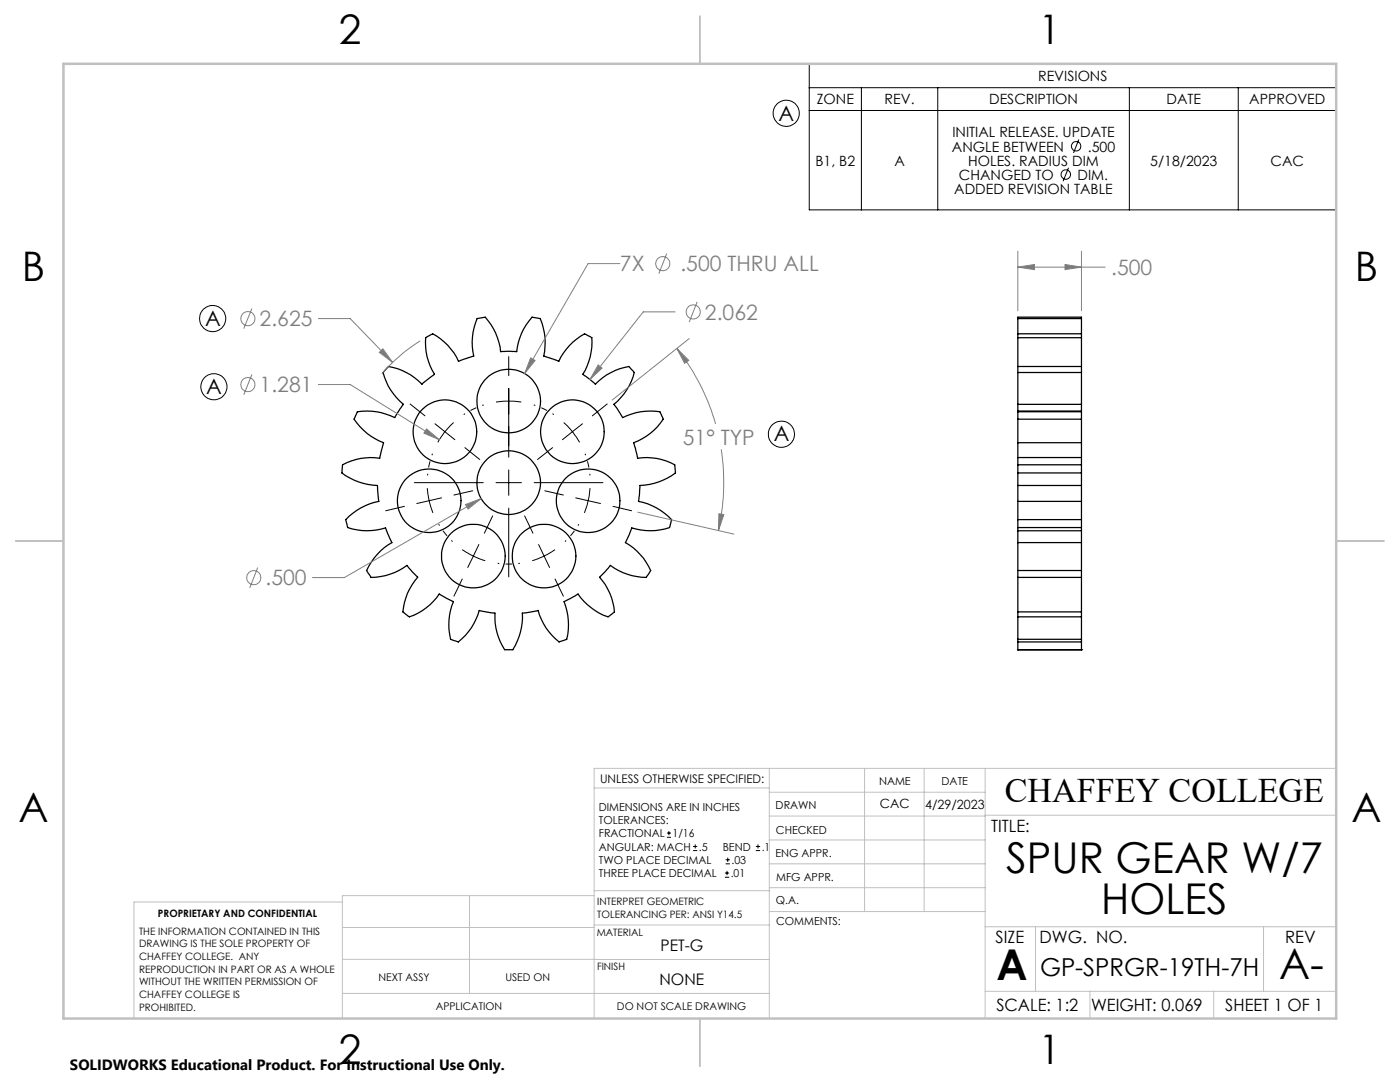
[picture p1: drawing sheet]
<svg xmlns="http://www.w3.org/2000/svg" width="279mm" height="216mm" viewBox="0 0 279 216" stroke-linecap="round" stroke-linejoin="round" font-family="sans-serif">
<g fill="none" stroke="#000" stroke-width=".25">
<path d="M77.3 73.4l.2-.3a12.3 12.3 0 0 1 6.7 3.6l2.5-2a11.7 11.7 0 0 1-1.8-7.3l1.5-.8a11.7 11.7 0 0 1 5.1 5.5l3-1.1a12.3 12.3 0 0 1 .7-7.4l1.6-.3a12 12 0 0 1 3.1 6.9h3.2a12 12 0 0 1 3.1-6.9l1.6 .3a12 12 0 0 1 .7 7.4l3 1.1a12.2 12.2 0 0 1 5.2-5.5l1.4 .8a12 12 0 0 1-1.8 7.3l2.5 2a12.3 12.3 0 0 1 6.7-3.6l1.1 1.2a12.1 12.1 0 0 1-4.1 6.4l1.8 2.6a12.2 12.2 0 0 1 7.4-1.1l.7 1.4a12.1 12.1 0 0 1-5.9 4.7l.7 3.1a11.6 11.6 0 0 1 7.5 1.3l.1 1.7a12.5 12.5 0 0 1-7.1 2.5l-.3 3.1a12.3 12.3 0 0 1 6.6 3.7l-.4 1.6a12.2 12.2 0 0 1-7.5 0l-1.3 3a12.3 12.3 0 0 1 5.1 5.5l-.9 1.4a12.2 12.2 0 0 1-7.2-2.4l-2.1 2.4a11.8 11.8 0 0 1 2.9 6.9l-1.2 1a12.3 12.3 0 0 1-6-4.6l-2.8 1.6a12.4 12.4 0 0 1 .5 7.5l-1.5 .5a11.8 11.8 0 0 1-4.2-6.3l-3.2 .5a12.4 12.4 0 0 1-1.9 7.3h-1.6a12.1 12.1 0 0 1-1.9-7.3l-3.2-.5a12 12 0 0 1-4.1 6.3l-1.6-.5a12.1 12.1 0 0 1 .6-7.5l-2.8-1.6a12 12 0 0 1-6 4.6l-1.3-1a11.8 11.8 0 0 1 3-6.9l-2.2-2.4a12.2 12.2 0 0 1-7.2 2.4l-.8-1.4a12.3 12.3 0 0 1 5-5.5l-1.3-3a12.2 12.2 0 0 1-7.5 0l-.4-1.6a12.3 12.3 0 0 1 6.6-3.7l-.3-3.1a12.5 12.5 0 0 1-7.1-2.5l.2-1.7a11.6 11.6 0 0 1 7.4-1.3l.8-3.1a12.1 12.1 0 0 1-5.9-4.7l.6-1.4a12.3 12.3 0 0 1 7.5 1.1l1.7-2.6a12.1 12.1 0 0 1-4.1-6.4zM203.1 74.3v6.4M203.1 73.1v1.2M203.1 67.4v5.7M203.1 66.6v.8M203.1 63.6v3M203.1 63.6v-.3h12.7v.3M203.1 74.3h12.7M203.1 73.1h12.7M203.1 67.4h12.7M203.1 66.6h12.7M203.1 63.6h12.7"/>
<path d="M215.8 74.3v6.4M215.8 73.1v1.2M215.8 67.4v5.7M215.8 66.6v.8M215.8 63.6v3M203.1 92.7v1.7M203.1 94.4v2.5M203.1 91.3v1.4M203.1 83.6v4.7M203.1 82.2v1.4M203.1 82v.2M203.1 96.9v3.1"/>
<path d="M203.1 88.3v3M203.1 80.7v1.3M203.1 91.3h12.7M203.1 82h12.7M203.1 92.7h12.7M203.1 94.4h12.7M203.1 96.9h12.7M203.1 88.3h12.7M203.1 83.6h12.7M203.1 82.2h12.7M203.1 80.7h12.7M215.8 92.7v1.7"/>
<path d="M215.8 94.4v2.5M215.8 91.3v1.4M215.8 83.6v4.7M215.8 82.2v1.4M215.8 82v.2M215.8 96.9v3.1M215.8 88.3v3M215.8 80.7v1.3M203.1 100v3.7M203.1 103.7v1.6M203.1 105.3v.6M203.1 113.8v1.4"/>
<path d="M203.1 108.3v5.5M203.1 105.9v2.4M203.1 115.2v6.9M203.1 105.9h12.7M203.1 100h12.7M203.1 103.7h12.7M203.1 105.3h12.7M203.1 113.8h12.7M203.1 115.2h12.7M203.1 108.3h12.7M215.8 100v3.7M215.8 103.7v1.6"/>
<path d="M215.8 105.3v.6M215.8 113.8v1.4M215.8 108.3v5.5M215.8 105.9v2.4M215.8 115.2v6.9M203.1 122.1v1M203.1 123.1v4.5M203.1 127.6v.5M203.1 128.1v1.5M203.1 129.6h.1M203.1 129.6h12.7M203.1 122.1h12.7"/>
<path d="M203.1 123.1h12.7M203.1 127.6h12.7M203.1 128.1h12.7M215.8 122.1v1M215.8 123.1v4.5M215.8 127.6v.5M215.8 128.1v1.5M215.8 129.6h.1"/>
<circle cx="85.7" cy="99.9" r="6.3"/>
<circle cx="88.8" cy="86.2" r="6.3"/>
<circle cx="101.5" cy="96.3" r="6.3"/>
<circle cx="101.5" cy="80" r="6.4"/>
<circle cx="114.2" cy="86.2" r="6.3"/>
<circle cx="117.4" cy="99.9" r="6.3"/>
<circle cx="94.5" cy="111" r="6.4"/>
<circle cx="108.6" cy="111" r="6.3"/>
</g>
<g fill="none" stroke="#808080" stroke-width=".2">
<path d="M123.7 52.6h-6.3l-12.7 21.9M133.1 50.6l-1.6 4M203.1 53.3l3.3-.5v1zM203.1 50.1v11.9M203.1 53.3h17.5M212.5 52.8l3.3 .5-3.3 .5zM215.8 50.1v11.9M50.3 74.7l-1.7 4.1M50.3 61.6l-1.7 4M63.5 76.7h6.4l17.8 11M63.5 63.6h6.4l8.5 8.7M75.7 70.3l.7-.7 2 2.7z"/>
<path d="M83.9 68a34.4 34.4 0 0 0-7.7 6.6M105.9 71.4l.9 .5-2.1 2.6zM119.4 72.8l.8 .6-2.5 2.3zM134.7 62.2h-6.3l-10.7 13.5M135.1 69.5l2.3 2.4-.8 .6zM135.1 69.5a42.9 42.9 0 0 1 7.7 15.1M137.5 67.6l-15.3 12.2M139.1 60.2l-1.6 4.1M85.1 85.6l2.6 2.1-3.1-1.3zM96 99.5l-27.3 15.8h-6.3M143.9 89.6a43.6 43.6 0 0 1-.5 16.3M51.4 113.2l-1.6 4.1"/>
<path d="M92.9 100.7l3.1-1.2-2.6 2.1zM127.3 102.2l19.2 4.4M143.5 102.5l1 .2-1.1 3.2z"/>
<circle cx="132.3" cy="52.6" r="1.4"/>
<circle cx="49.5" cy="63.6" r="1.4"/>
<circle cx="49.5" cy="76.7" r="1.4"/>
<circle cx="138.4" cy="62.2" r="1.41"/>
<circle cx="50.7" cy="115.3" r="1.41"/>
</g>
<g fill="none" stroke="#000" stroke-width=".2">
<path d="M161.5 12.7h105.2v29.2h-105.2zM161.5 17.5h105.2M171.9 17.5v24.4M187.1 17.5v24.4M225.4 17.5v24.4M247.1 17.5v24.4M161.5 22h105.2M213.3 33.5l-1.1 2.7M215.3 27.8l-1.1 2.7M101.5 71.2v3.8M101.5 77.5v13.7M81.8 80.6l3 2.4"/>
<path d="M82.7 96.3h13.7M85.3 97.4a17.9 17.9 0 0 0 1.1 4.9M86.8 84.6l4 3.1M88.1 99.3l-4.9 1.2M90.5 84.3a15.1 15.1 0 0 0-3.1 4M92.8 89.3l2.9 2.4M94.3 97.9l-3.7 .9M99 80.2a18.1 18.1 0 0 1 5 0M99 96.3h5.1M101.5 93.8v5M106.6 96.3h13.7M108.7 97.9l3.7 .9"/>
<path d="M110.3 89.3l-3 2.4M112.5 84.3l1.7 1.8M114.2 86.1l1.5 2.2M114.2 86.1l-1.9 1.6M114.9 99.3l4.9 1.2M116.2 84.6l-2 1.5M117.8 97.4a17.9 17.9 0 0 1-1.2 4.9M121.2 80.6l-3 2.4M80.7 101l-3.7 .9M92.3 109.7l2.2 1.2M92.3 115.5l-1.7 3.5M94.5 110.9l2.3 1"/>
<path d="M94.5 110.9l-1.2 2.3M95.6 108.7l-1.1 2.2M98.3 102.9l-1.6 3.5M101.5 101.4v13.7M104.7 102.9l1.7 3.5M107.5 108.7l2.2 4.5M110.8 109.7a16.3 16.3 0 0 1-4.6 2.2M110.8 115.5l1.6 3.5M122.3 101l3.7 .9M133.1 167.1h.8M133.1 166.2h.8M133.5 165.8v.9"/>
<path d="M138.3 169.7h.8M138.3 168.9h.8M138.7 168.5v.8M144.7 175h.8M144.7 174.2h.8M144.8 172.4h.9M144.8 171.6h.9M145.1 173.8v.8M145.2 171.1v.9M150.8 169.7h.9M150.8 168.9h.9M151.3 168.5v.8"/>
<circle cx="156.9" cy="22.6" r="2.61"/>
<circle cx="212.7" cy="34.8" r=".95"/>
<circle cx="214.7" cy="29.2" r=".94"/>
<circle cx="42.4" cy="63.6" r="2.61"/>
<circle cx="42.7" cy="77.2" r="2.61"/>
<circle cx="155.9" cy="86.6" r="2.61"/>
</g>
<path d="M86.3 90.5a16.3 16.3 0 0 0-1 4.4M96.5 80.8a16.3 16.3 0 0 0-4 1.9M110.5 82.7a16.3 16.3 0 0 0-4-1.9M117.7 94.9a16.3 16.3 0 0 0-.9-4.4M87.5 104.6a16.3 16.3 0 0 0 2.8 3.5M99.3 112.4a16.3 16.3 0 0 0 4.4 0M112.8 108.1a16.3 16.3 0 0 0 2.7-3.5" fill="none" stroke="#000" stroke-width=".2" stroke-dasharray="15.2 1.3 1.3 1.3" stroke-dashoffset="14.9" stroke-linecap="butt"/>
<g fill="none" stroke="#c0c0c0" stroke-width=".2">
<path d="M118.6 157.2h34.9M153.5 153.3v49.9M153.5 158.1h43.1M172.5 153.3v28.6M184.4 153.3v28.6M196.6 153.3v49.9M266.7 153.3h-148.1v49.9M68.3 180h-41.6v23.2M93.7 178.7v19.5M118.6 178.7h-50.3v24.5M118.6 177.7h35M153.5 167.6h43.1"/>
<path d="M153.5 162.8h43.1M153.5 172.4h43.1M153.5 177.1h43.1M196.6 162.7h70.1M68.3 198.2h85.2M68.3 191.4l85.2 .1M68.3 185.1h50.3M118.6 184.6h35M153.6 181.9h43M196.6 197.8h70.1M196.6 184.9h70.1M206.7 184.9v12.9"/>
<path d="M217.5 197.8v5.4M242.2 197.8v5.4M252.2 184.9v12.9"/>
</g>
<path d="M139.7 3.2v9.5M3.1 107.9h9.6M266.7 107.9h9.5M139.7 203.2v9.6" fill="none" stroke="#c0c0c0" stroke-width=".25"/>
<path d="M12.7 12.7h254v190.5h-254z" fill="none" stroke="#c0c0c0" stroke-width=".5"/>
<path d="M105.9 71.4l-1.2 3.1 2.1-2.6zM85.1 85.6l-.5 .8 3.1 1.3zM92.9 100.7l.5 .9 2.6-2.1zM76.4 69.6l-.7 .7 2.7 2zM143.5 102.5l1 .2-1.1 3.2zM135.1 69.5l2.3 2.4-.8 .6zM119.4 72.8l-1.7 2.9 2.5-2.3zM203.1 53.3l3.3-.5v1zM212.5 52.8l3.3 .5-3.3 .5z" fill="#808080"/>
<g font-size="8.5">
<text x="200.8" y="174.2">SPUR GEAR W/7</text>
<text x="219.8" y="182.3">HOLES</text>
<text x="198.9" y="195.5">A</text>
<text x="255.3" y="195.4">A-</text>
</g>
<g font-size="8.1">
<text x="67.6" y="8.9">2</text>
<text x="207.3" y="8.9">1</text>
<text x="4.4" y="56.2">B</text>
<text x="270.4" y="56.2">B</text>
<text x="3.7" y="164.1">A</text>
<text x="269.7" y="164.1">A</text>
<text x="67.6" y="212.4">2</text>
<text x="207.3" y="212.4">1</text>
</g>
<text font-size="6.9" x="200.5" y="160.1">CHAFFEY COLLEGE</text>
<text font-size="4.9" x="207.6" y="194.7">GP-SPRGR-19TH-7H</text>
<g font-size="4.2">
<text x="155.4" y="24">A</text>
<text x="40.9" y="65">A</text>
<text x="41.2" y="78.6">A</text>
<text x="154.4" y="88.1">A</text>
</g>
<g font-size="4.2" fill="#808080">
<text x="123.7" y="54.1">7X</text>
<text x="135.8" y="54.1">.500 THRU ALL</text>
<text x="221.8" y="54.9">.500</text>
<text x="51.8" y="65.1">2.625</text>
<text x="140.7" y="63.8">2.062</text>
<text x="51.8" y="78.3">1.281</text>
<text x="136.3" y="88.7">51° TYP</text>
<text x="53" y="116.8">.500</text>
</g>
<g font-size="3.4">
<text x="197.8" y="166">TITLE:</text>
<text x="198.7" y="188.1">SIZE</text>
<text x="207.5" y="188.1">DWG. NO.</text>
<text x="256.5" y="188.2">REV</text>
<text x="198.8" y="201.7">SCALE: 1:2</text>
<text x="217.7" y="201.8">WEIGHT: 0.069</text>
<text x="244.5" y="201.7">SHEET 1 OF 1</text>
</g>
<g font-size="3.2">
<text x="131.8" y="189.8">PET-G</text>
<text x="131.6" y="196.6">NONE</text>
</g>
<text font-size="3" x="14" y="213.5">SOLIDWORKS Educational Product. For Instructional Use Only.</text>
<g font-size="2.8">
<text x="207.2" y="16.2">REVISIONS</text>
<text x="163" y="20.8">ZONE</text>
<text x="176.5" y="20.8">REV.</text>
<text x="197.4" y="20.8">DESCRIPTION</text>
<text x="232.8" y="20.8">DATE</text>
<text x="249.3" y="20.8">APPROVED</text>
<text x="190.1" y="27.4">INITIAL RELEASE. UPDATE</text>
<text x="162.8" y="33.1">B1, B2</text>
<text x="178.5" y="33.1">A</text>
<text x="190" y="30.2">ANGLE BETWEEN</text>
<text x="191.4" y="35.9">CHANGED TO</text>
<text x="193.2" y="33.1">HOLES. RADIUS DIM</text>
<text x="215.1" y="35.9">DIM.</text>
<text x="217.1" y="30.2">.500</text>
<text x="229.5" y="33.1">5/18/2023</text>
<text x="253.6" y="33.1">CAC</text>
<text x="190.5" y="38.7">ADDED REVISION TABLE</text>
</g>
<g font-size="2.5">
<text x="175.6" y="161.3">CAC</text>
<text x="184.6" y="161.4">4/29/2023</text>
</g>
<text font-size="2.4" x="119.8" y="156.2">UNLESS OTHERWISE SPECIFIED:</text>
<g font-size="2.2">
<text x="119.5" y="161.8">DIMENSIONS ARE IN INCHES</text>
<text x="154.8" y="161.4">DRAWN</text>
<text x="175.4" y="156.6">NAME</text>
<text x="187.9" y="156.7">DATE</text>
<text x="119.5" y="164.4">TOLERANCES:</text>
<text x="119.5" y="167.1">FRACTIONAL</text>
<text x="134.2" y="167.1">1/16</text>
<text x="154.9" y="166.3">CHECKED</text>
<text x="119.5" y="172.4">TWO PLACE DECIMAL</text>
<text x="119.5" y="169.7">ANGULAR: MACH</text>
<text x="139.5" y="169.7">.5</text>
<text x="144.2" y="169.7">BEND</text>
<text x="146" y="172.4">.03</text>
<text x="152" y="169.7">.1</text>
<text x="154.8" y="171">ENG APPR.</text>
<text x="119.5" y="175">THREE PLACE DECIMAL</text>
<text x="145.8" y="175">.01</text>
<text x="154.9" y="175.7">MFG APPR.</text>
<text x="154.9" y="180.4">Q.A.</text>
<text x="154.9" y="184.6">COMMENTS:</text>
</g>
<g font-size="2.1">
<text x="75.5" y="195.7">NEXT ASSY</text>
<text x="100.9" y="195.7">USED ON</text>
<text x="86.9" y="201.5">APPLICATION</text>
<text x="123.1" y="201.6">DO NOT SCALE DRAWING</text>
</g>
<g font-size="2">
<text x="31.5" y="182.9">PROPRIETARY AND CONFIDENTIAL</text>
<text x="119.2" y="180.6">INTERPRET GEOMETRIC</text>
<text x="119.2" y="183.1">TOLERANCING PER: ANSI Y14.5</text>
<text x="27.8" y="186.5">THE INFORMATION CONTAINED IN THIS</text>
<text x="27.8" y="189">DRAWING IS THE SOLE PROPERTY OF</text>
<text x="27.8" y="191.6">CHAFFEY COLLEGE. ANY</text>
<text x="119.1" y="186.7">MATERIAL</text>
<text x="27.8" y="194.1">REPRODUCTION IN PART OR AS A WHOLE</text>
<text x="27.8" y="196.6">WITHOUT THE WRITTEN PERMISSION OF</text>
<text x="119.1" y="193.5">FINISH</text>
<text x="27.8" y="199.1">CHAFFEY COLLEGE IS</text>
<text x="27.8" y="201.7">PROHIBITED.</text>
</g>
</svg>
